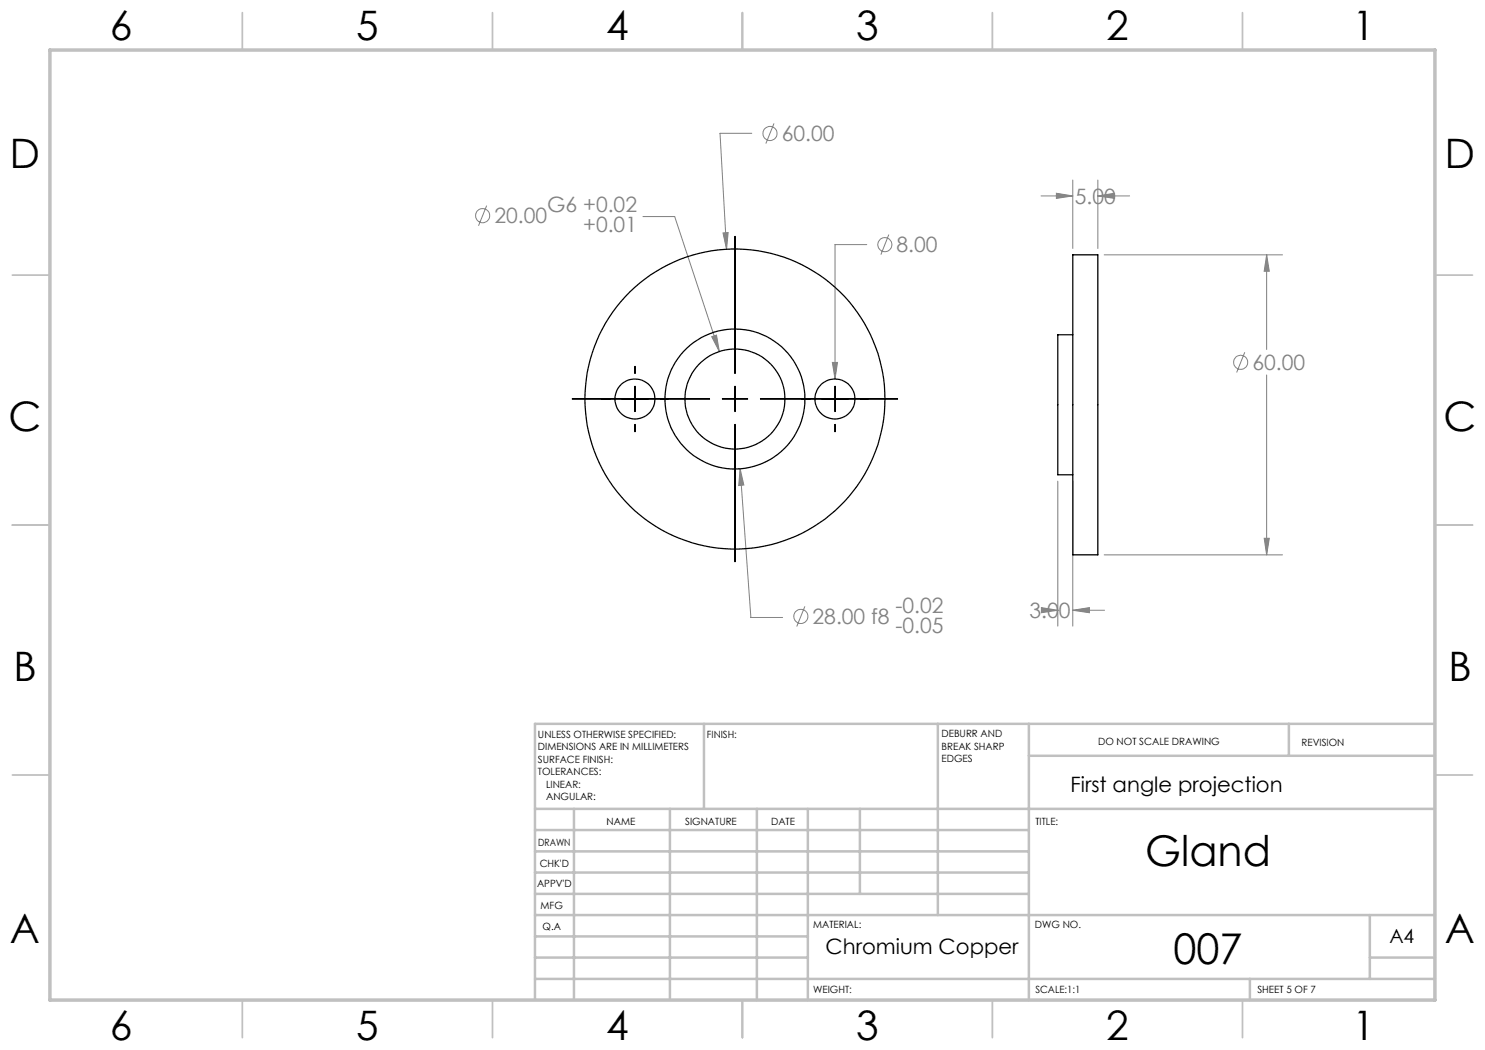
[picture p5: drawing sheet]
<svg xmlns="http://www.w3.org/2000/svg" width="297mm" height="210mm" viewBox="0 0 297 210" stroke-linecap="round" stroke-linejoin="round" font-family="sans-serif">
<g fill="none" stroke="#808080" stroke-width=".2">
<path d="M150.4 26.7h-6.4l1.3 23.1M154.8 24.7l-1.6 4M208.2 39.2h6.4M211.3 38.7l3.3 .5-3.3 .5zM214.6 36v13.7M219.6 39.2l3.3-.5v1zM219.6 36v13.7M219.6 39.2h6.3M97.3 41.1l-1.6 4M128.6 43.3h6.3l9 27M144.6 46.6l1-.1-.3 3.3zM173.4 48.9h-6.4v26.9"/>
<path d="M177.8 46.9l-1.6 4M220.8 51h35.7M253.3 51l.6 3.2h-1.1zM253.3 51v18.9M142.3 67.3l1-.3 .6 3.3zM166.5 72.5h1l-.5 3.3zM249 70.4l-1.7 4.1M253.3 75v36M148 93.8l.8 3.2-1.1 .1zM148 93.8l2.2 29.7h6.3M211.6 96.2v29M214.6 96.2v29"/>
<path d="M220.8 111h35.7M252.8 107.7h1.1l-.6 3.3zM161 121.3l-1.7 4M208.3 121.5l3.3 .6-3.3 .4zM211.6 122.1h.1M214.6 122.1l3.3-.6v1zM214.6 122.1h6.3"/>
<circle cx="154" cy="26.7" r="1.4"/>
<circle cx="96.5" cy="43.1" r="1.42"/>
<circle cx="177" cy="48.9" r="1.41"/>
<circle cx="248.1" cy="72.5" r="1.41"/>
<circle cx="160.2" cy="123.3" r="1.41"/>
</g>
<path d="M147 47.3v27.4M114.4 79.8h27.5M127 73.3v1.4M127 77.2v5.1M144.5 79.8h5M147 77.2v5.1M152.1 79.8h27.4M167 73.3v1.4M167 77.2v5.1M127 84.9v1.5M147 84.9v27.5M167 84.9v1.5" fill="none" stroke="#000" stroke-width=".2"/>
<g fill="none" stroke="#c0c0c0" stroke-width=".35">
<path d="M48.5 2.5v7.5M98.5 2.5v7.5M148.5 2.5v7.5M198.5 2.5v7.5M248.5 2.5v7.5M2.5 55h7.5M287 55h7.5M2.5 105h7.5M287 105h7.5M2.5 155h7.5M287 155h7.5M48.5 200v7.5"/>
<path d="M98.5 200v7.5M148.5 200v7.5M198.5 200v7.5M248.5 200v7.5"/>
</g>
<g fill="none" stroke="#c0c0c0" stroke-width=".5">
<path d="M140.8 144.8v17M187.6 144.8v38.2M205.8 144.8v55.2M205.8 151.2h81.2M257.8 144.8v6.4M287 144.8h-180v55.2M107 161.8h180M107 178.8h98.8M107 174.5h98.8M107 170.3h98.8M107 166h98.8M114.8 161.8v38.2"/>
<path d="M134 161.8v38.2M151.4 161.8v38.2M161.6 161.8v38.2M172 161.8v17M107 195.8h180M107 191.5h54.6M107 187.3h54.6M107 183h180M250 195.8v4.2M274 191.5h13M274 183v12.8"/>
</g>
<path d="M10 10h277v190h-277z" fill="none" stroke="#c0c0c0" stroke-width=".7"/>
<path d="M219.6 39.2l3.3-.5v1zM211.3 38.7l3.3 .5-3.3 .5zM208.3 121.5l3.3 .6-3.3 .4zM214.6 122.1l3.3-.6v1zM253.3 51l.6 3.2h-1.1zM252.8 107.7h1.1l-.6 3.3zM166.5 72.5l.5 3.3 .5-3.3zM144.6 46.6l.7 3.2 .3-3.3zM142.3 67.3l1.6 3-.6-3.3zM148 93.8l-.3 3.3 1.1-.1z" fill="#808080"/>
<g fill="none" stroke="#000" stroke-width=".25">
<path d="M214.6 51h5v60h-5zM214.6 66.9h-3v28.1h3"/>
<circle cx="127" cy="79.8" r="4"/>
<circle cx="147" cy="79.8" r="14"/>
<circle cx="147" cy="79.8" r="10"/>
<circle cx="147" cy="79.8" r="30"/>
<circle cx="167" cy="79.8" r="4"/>
</g>
<g font-size="8.5">
<text x="229" y="173.3">Gland</text>
<text x="234.7" y="192.7">007</text>
</g>
<g font-size="8.1">
<text x="22" y="8">6</text>
<text x="71.2" y="8">5</text>
<text x="121.2" y="8">4</text>
<text x="171.3" y="8">3</text>
<text x="221.3" y="8">2</text>
<text x="270.5" y="8">1</text>
<text x="2" y="33.6">D</text>
<text x="289" y="33.6">D</text>
<text x="1.7" y="86.1">C</text>
<text x="288.7" y="86.1">C</text>
<text x="2.7" y="136.1">B</text>
<text x="289.7" y="136.1">B</text>
<text x="2" y="188.6">A</text>
<text x="289" y="188.6">A</text>
<text x="22" y="208">6</text>
<text x="71.2" y="208">5</text>
<text x="121.2" y="208">4</text>
<text x="171.3" y="208">3</text>
<text x="221.3" y="208">2</text>
<text x="270.5" y="208">1</text>
</g>
<g font-size="4.2" fill="#808080">
<text x="156.3" y="28.2">60.00</text>
<text x="215" y="40.8">5.00</text>
<text x="98.9" y="44.7">20.00</text>
<text x="109.4" y="42.4">G6 +0.02</text>
<text x="116.6" y="46.5">+0.01</text>
<text x="179.3" y="50.5">8.00</text>
<text x="250.5" y="74">60.00</text>
<text x="162.5" y="124.8">28.00 f8</text>
<text x="179.1" y="122.5">-0.02</text>
<text x="205.9" y="123.6">3.00</text>
<text x="179.1" y="126.7">-0.05</text>
</g>
<g font-size="4.2">
<text x="214.1" y="158.3">First angle projection</text>
<text x="165.1" y="190.8">Chromium Copper</text>
</g>
<text font-size="3.9" x="277.9" y="188.5">A4</text>
<g font-size="2">
<text x="107.6" y="147.6">UNLESS OTHERWISE SPECIFIED:</text>
<text x="141.4" y="147.6">FINISH:</text>
<text x="188.3" y="147.5">DEBURR AND</text>
<text x="188.3" y="150">BREAK SHARP</text>
<text x="219.6" y="149">DO NOT SCALE DRAWING</text>
<text x="260.3" y="149.2">REVISION</text>
<text x="107.6" y="150.1">DIMENSIONS ARE IN MILLIMETERS</text>
<text x="107.6" y="152.6">SURFACE FINISH:</text>
<text x="107.6" y="155.1">TOLERANCES:</text>
<text x="188.3" y="152.5">EDGES</text>
<text x="109.2" y="157.6">LINEAR:</text>
<text x="109.2" y="160.1">ANGULAR:</text>
<text x="121.3" y="165">NAME</text>
<text x="137" y="164.9">SIGNATURE</text>
<text x="154.2" y="164.9">DATE</text>
<text x="207.1" y="164.9">TITLE:</text>
<text x="107.6" y="169.1">DRAWN</text>
<text x="107.9" y="173.3">CHK'D</text>
<text x="107.4" y="177.4">APPV'D</text>
<text x="108.1" y="181.8">MFG</text>
<text x="108.5" y="186">Q.A</text>
<text x="162.6" y="185.5">MATERIAL:</text>
<text x="207" y="185.5">DWG NO.</text>
<text x="162.6" y="198.5">WEIGHT:</text>
<text x="207.1" y="198.6">SCALE:1:1</text>
<text x="251.5" y="198.6">SHEET 5 OF 7</text>
</g>
</svg>
